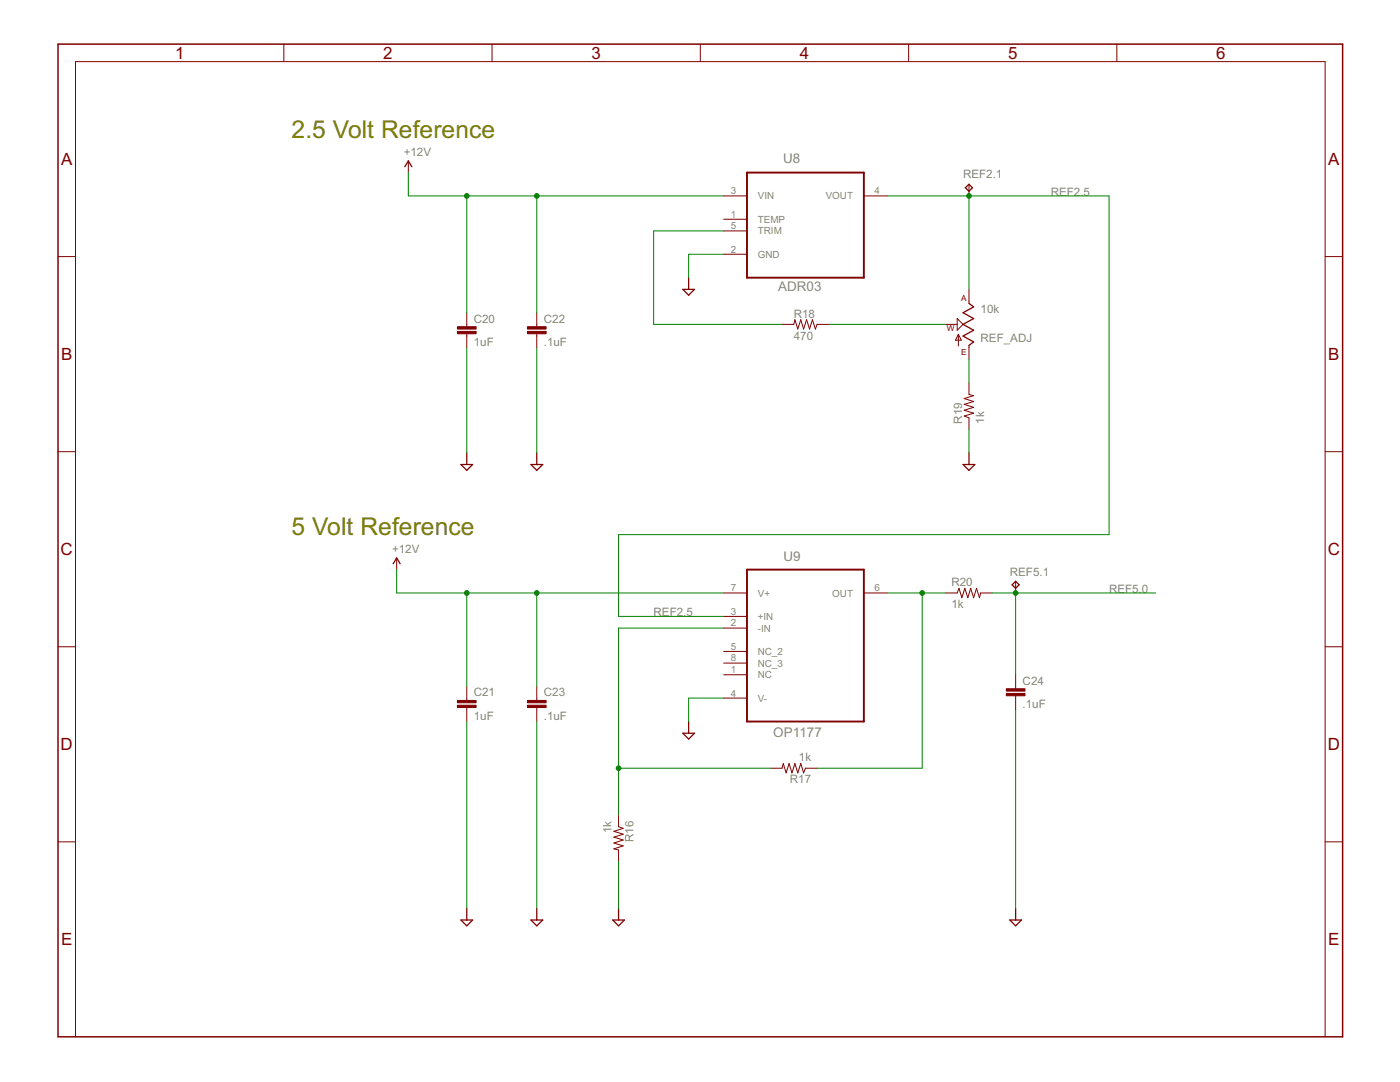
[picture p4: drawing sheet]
<svg xmlns="http://www.w3.org/2000/svg" width="279mm" height="216mm" viewBox="0 0 279 216" stroke-linecap="round" stroke-linejoin="round" font-family="sans-serif">
<g fill="none" stroke="#800000" stroke-width=".2">
<path d="M56.6 8.8v3.5M98.2 8.8v3.5M139.8 8.8v3.5M181.3 8.8v3.5M222.9 8.8v3.5M81.5 32.1v2.3M144.4 39.1h4.7M172.4 39.1h4.7M193.4 36.8v2.3M11.6 51.2h3.5M144.4 43.8h4.7M144.4 46.1h4.7"/>
<path d="M144.4 50.7h4.7M193.4 57.7v2.8M264.5 51.2h3.4M93.2 62.4v2.8M93.2 66.6v2.8M107.1 62.4v2.8M107.1 66.6v2.8M156.1 64.7h2.3l.2-.9 .6 1.9 .6-1.9 .6 1.9 .6-1.9 .6 1.9 .5-1.9 .6 1.9 .4-1h2.3M188.7 64.7h2.3M191 63.6l1.2 1.1-1.2 1.2zM191.3 66.7v2.3M191.3 66.7l.6 1.2h-1.2z"/>
<path d="M193.4 68.9v2.8M193.4 76.4v2.3l.9 .3-1.9 .5 1.9 .6-1.9 .6 1.9 .6-1.9 .6 1.9 .5-1.9 .6 1 .4v2.3M11.6 90.1h3.5M264.5 90.1h3.4M79.2 111.3v2.4M144.4 118.3h4.7M172.4 118.3h4.7M188.7 118.3h2.3l.4-.9 .6 1.9 .6-1.9 .5 1.9 .6-1.9 .6 1.9 .6-1.9 .6 1.9 .2-1h2.3M202.7 116v2.3M11.6 129.1h3.5M93.2 137v2.8M107.1 137v2.8"/>
<path d="M144.4 123h4.7M144.4 125.3h4.7M144.4 130h4.7M144.4 132.3h4.7M144.4 134.6h4.7M144.4 139.3h4.7M202.7 134.6v2.8M202.7 138.8v2.8M264.5 129.1h3.4M93.2 141.2v2.8M107.1 141.2v2.8M153.8 153.3h2.3l.2-.9 .6 1.8 .6-1.8 .6 1.8 .5-1.8 .6 1.8 .6-1.8 .6 1.8 .3-.9h2.4"/>
<path d="M11.6 168h3.5M123.4 162.6v2.4l1 .3-1.9 .6 1.9 .6-1.9 .5 1.9 .6-1.9 .6 1.9 .6-1.9 .6 .9 .2v2.3M264.5 168h3.4M15.1 206.9v-194.6h249.4v194.6"/>
</g>
<g fill="none" stroke="#800000" stroke-width=".25">
<path d="M80.8 33.3l.7-1.2 .7 1.2M192.7 37.5l.7-.7 .7 .7-.7 .7zM136.3 57.7h2.3l-1.2 1.2zM137.4 55.4v2.3M193.4 60.5l.9 .7-2.1 1.2 2.1 1.2-2.1 1.1 2.1 1.2-2.1 1.2 2.1 1.1-.9 .7M92 92.7h2.3l-1.1 1.2zM93.2 90.4v2.3M106 92.7h2.3l-1.2 1.2zM107.1 90.4v2.3M192.2 92.7h2.3l-1.1 1.2zM193.4 90.4v2.3M78.5 112.5l.7-1.2 .7 1.2"/>
<path d="M202.7 116l.7 .7-.7 .7-.7-.7zM136.3 146.3h2.3l-1.2 1.2zM137.4 144v2.3M92 183.6h2.3l-1.1 1.1zM93.2 181.3v2.3M106 183.6h2.3l-1.2 1.1zM107.1 181.3v2.3M122.3 183.6h2.3l-1.2 1.1zM123.4 181.3v2.3M201.5 183.6h2.4l-1.2 1.1zM202.7 181.3v2.3"/>
</g>
<path d="M149.1 34.4h23.3v21h-23.3zM149.1 113.7h23.3v30.3h-23.3z" fill="none" stroke="#800000" stroke-width=".38"/>
<g fill="#800000" stroke="#800000" stroke-width=".2">
<path d="M91.3 65.2h3.7v.5h-3.7z"/>
<path d="M91.3 66.1h3.7v.5h-3.7z"/>
<path d="M105.3 65.2h3.7v.5h-3.7z"/>
<path d="M105.3 66.1h3.7v.5h-3.7z"/>
<path d="M105.3 139.8h3.7v.4h-3.7z"/>
<path d="M105.3 140.7h3.7v.5h-3.7z"/>
<path d="M91.3 139.8h3.7v.4h-3.7z"/>
<path d="M91.3 140.7h3.7v.5h-3.7z"/>
<path d="M200.8 137.4h3.8v.5h-3.8z"/>
<path d="M200.8 138.4h3.8v.4h-3.8z"/>
</g>
<path d="M11.6 8.8h256.3v198.1h-256.3z" fill="none" stroke="#800000" stroke-width=".3"/>
<g fill="none" stroke="#008000" stroke-width=".2">
<path d="M81.5 34.4v4.7h62.9M93.2 39.1v23.3M107.1 39.1v23.3M177.1 39.1h44.2v67.6h-97.9v16.3h21M193.4 39.1v18.6M144.4 46.1h-13.9v18.6h25.6M144.4 50.7h-7v4.7M93.2 69.4v21M107.1 69.4v21M165.4 64.7h23.3M193.4 71.7v4.7M193.4 85.7v4.7"/>
<path d="M79.2 113.7v4.6h65.2M93.2 118.3v18.7M107.1 118.3v18.7M177.1 118.3h11.6M184 118.3v35h-20.9M198 118.3h32.7M202.7 118.3v16.3M144.4 125.3h-21v37.3M144.4 139.3h-7v4.7M93.2 144v37.3M107.1 144v37.3M123.4 153.3h30.4"/>
<path d="M202.7 141.6v39.7M123.4 171.9v9.4"/>
</g>
<g fill="#008000" stroke="#008000" stroke-width=".2">
<circle cx="93.2" cy="39.1" r=".47"/>
<circle cx="107.1" cy="39.1" r=".47"/>
<circle cx="93.2" cy="118.3" r=".47"/>
<circle cx="107.1" cy="118.3" r=".47"/>
<circle cx="193.4" cy="39.1" r=".47"/>
<circle cx="184" cy="118.3" r=".47"/>
<circle cx="123.4" cy="153.3" r=".47"/>
<circle cx="202.7" cy="118.3" r=".47"/>
</g>
<g font-size="5.5" fill="#808000">
<text x="58.2" y="27.4">2.5 Volt Reference</text>
<text x="58.2" y="106.7">5 Volt Reference</text>
</g>
<g font-size="3.8" fill="#800000">
<text x="34.9" y="11.7">1</text>
<text x="76.5" y="11.7">2</text>
<text x="118.1" y="11.7">3</text>
<text x="159.6" y="11.7">4</text>
<text x="201.2" y="11.7">5</text>
<text x="242.7" y="11.7">6</text>
<text x="12.2" y="32.9">A</text>
<text x="265.1" y="32.9">A</text>
<text x="12.2" y="71.9">B</text>
<text x="265.1" y="71.9">B</text>
<text x="12.1" y="110.8">C</text>
<text x="265" y="110.8">C</text>
<text x="12.1" y="149.7">D</text>
<text x="265" y="149.7">D</text>
<text x="12.2" y="188.6">E</text>
<text x="265.1" y="188.6">E</text>
</g>
<g font-size="3" fill="#808080">
<text x="156.3" y="32.6">U8</text>
<text x="155.3" y="58.2">ADR03</text>
<text x="156.3" y="111.9">U9</text>
<text x="154.3" y="147">OP1177</text>
</g>
<g font-size="2.6" fill="#808080">
<text x="80.6" y="31.2">+12V</text>
<text x="192.2" y="35.6">REF2.1</text>
<text x="209.7" y="39.1">REF2.5</text>
<text x="94.5" y="64.4">C20</text>
<text x="108.5" y="64.4">C22</text>
<text x="158.4" y="63.4">R18</text>
<text x="195.7" y="62.4">10k</text>
<text x="94.5" y="69">1uF</text>
<text x="108.5" y="69">.1uF</text>
<text x="158.4" y="67.8">470</text>
<text x="195.7" y="68.2">REF_ADJ</text>
<text x="192" y="84.5" transform="rotate(-90 192 84.5)">R19</text>
<text x="196.4" y="84.5" transform="rotate(-90 196.4 84.5)">1k</text>
<text x="78.2" y="110.4">+12V</text>
<text x="189.9" y="117">R20</text>
<text x="201.5" y="114.8">REF5.1</text>
<text x="221.3" y="118.3">REF5.0</text>
<text x="130.4" y="123">REF2.5</text>
<text x="189.9" y="121.4">1k</text>
<text x="204.1" y="136.6">C24</text>
<text x="94.5" y="143.6">1uF</text>
<text x="94.5" y="139">C21</text>
<text x="108.5" y="143.6">.1uF</text>
<text x="108.5" y="139">C23</text>
<text x="204.1" y="141.3">.1uF</text>
<text x="159.4" y="151.9">1k</text>
<text x="157.7" y="156.3">R17</text>
<text x="122" y="166.2" transform="rotate(-90 122 166.2)">1k</text>
<text x="126.5" y="168" transform="rotate(-90 126.5 168)">R16</text>
</g>
<g font-size="2.2" fill="#808080">
<text x="145.8" y="38.8">3</text>
<text x="151.2" y="39.8">VIN</text>
<text x="164.8" y="39.8">VOUT</text>
<text x="174.5" y="38.8">4</text>
<text x="145.8" y="43.4">1</text>
<text x="145.8" y="45.8">5</text>
<text x="151.2" y="44.5">TEMP</text>
<text x="151.2" y="46.8">TRIM</text>
<text x="145.8" y="50.4">2</text>
<text x="151.2" y="51.4">GND</text>
<text x="145.8" y="118">7</text>
<text x="151.2" y="119">V+</text>
<text x="166.1" y="119">OUT</text>
<text x="174.5" y="118">6</text>
<text x="145.8" y="122.7">3</text>
<text x="145.8" y="125">2</text>
<text x="151.2" y="123.7">+IN</text>
<text x="145.8" y="129.7">5</text>
<text x="145.8" y="132">8</text>
<text x="151.2" y="126">-IN</text>
<text x="151.2" y="130.7">NC_2</text>
<text x="145.8" y="134.3">1</text>
<text x="151.2" y="133">NC_3</text>
<text x="151.2" y="135.3">NC</text>
<text x="145.8" y="139">4</text>
<text x="151.2" y="140">V-</text>
</g>
<g font-size="1.8" fill="#800000">
<text x="191.8" y="60.1">A</text>
<text x="188.9" y="66.1">W</text>
<text x="191.8" y="70.8">E</text>
</g>
</svg>
